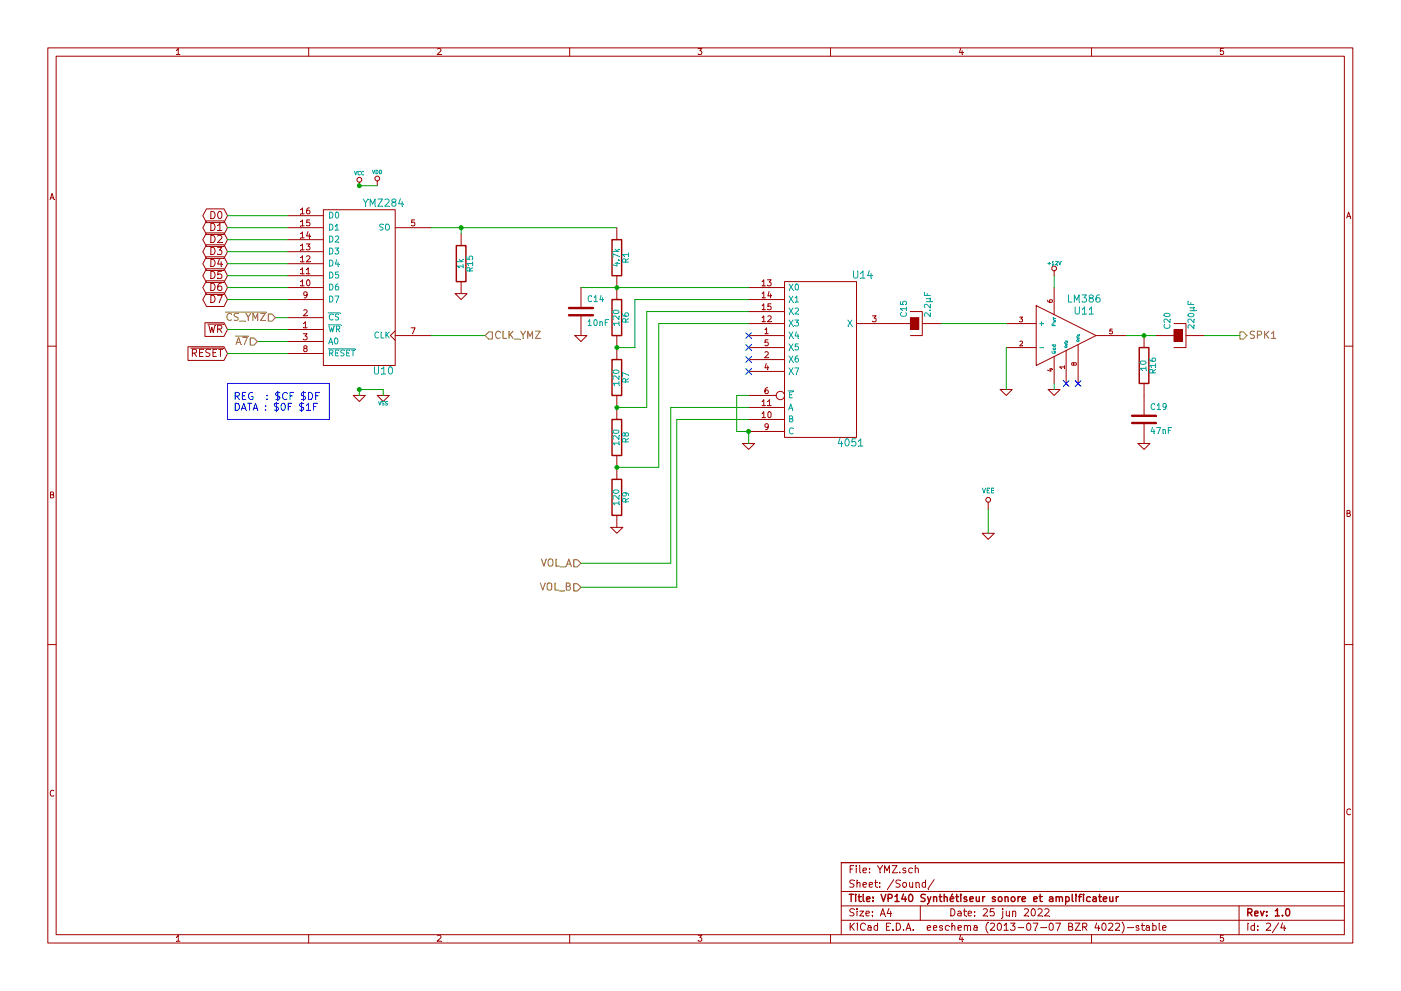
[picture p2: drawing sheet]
EESchema Schematic File Version 2
LIBS:power
LIBS:74xx
LIBS:conn
LIBS:device
LIBS:intel
LIBS:interface
LIBS:memory
LIBS:microchip
LIBS:motorola
LIBS:zilog
LIBS:audio
LIBS:cmos_ieee
LIBS:cmos4000
LIBS:Minitel-cache
EELAYER 27 0
EELAYER END
$Descr A4 11693 8268
encoding utf-8
Sheet 2 4
Title "VP140 Synthétiseur sonore et amplificateur"
Date "25 jun 2022"
Rev "1.0"
Comp ""
Comment1 ""
Comment2 ""
Comment3 ""
Comment4 ""
$EndDescr
$Comp
L YMZ284 U10
U 1 1
P 3000 2600
F 0 "U10" H 3200 2100 60  0000 C CNN
F 1 "YMZ284" H 3200 3500 60  0000 C CNN
F 2 "~" H 3000 2600 60  0000 C CNN
F 3 "~" H 3000 2600 60  0000 C CNN
	1    3000 2600
	1    0    0    -1  
$EndComp
Wire Wire Line
	2400 2650 2300 2650
Wire Wire Line
	2400 2850 2150 2850
$Comp
L GND #PWR029
U 1 1
P 3000 3300
F 0 "#PWR029" H 3000 3300 30  0001 C CNN
F 1 "GND" H 3000 3230 30  0001 C CNN
F 2 "~" H 3000 3300 60  0000 C CNN
F 3 "~" H 3000 3300 60  0000 C CNN
	1    3000 3300
	1    0    0    -1  
$EndComp
$Comp
L R R15
U 1 1
P 3850 2200
F 0 "R15" V 3930 2200 50  0000 C CNN
F 1 "1k" V 3850 2200 50  0000 C CNN
F 2 "~" H 3850 2200 60  0000 C CNN
F 3 "~" H 3850 2200 60  0000 C CNN
	1    3850 2200
	1    0    0    -1  
$EndComp
$Comp
L GND #PWR030
U 1 1
P 3850 2450
F 0 "#PWR030" H 3850 2450 30  0001 C CNN
F 1 "GND" H 3850 2380 30  0001 C CNN
F 2 "~" H 3850 2450 60  0000 C CNN
F 3 "~" H 3850 2450 60  0000 C CNN
	1    3850 2450
	1    0    0    -1  
$EndComp
$Comp
L VCC #PWR031
U 1 1
P 3000 1550
F 0 "#PWR031" H 3000 1650 30  0001 C CNN
F 1 "VCC" H 3000 1650 30  0000 C CNN
F 2 "~" H 3000 1550 60  0000 C CNN
F 3 "~" H 3000 1550 60  0000 C CNN
	1    3000 1550
	1    0    0    -1  
$EndComp
Wire Wire Line
	3600 1900 5150 1900
Wire Wire Line
	3850 1900 3850 1950
Wire Wire Line
	3600 2800 4050 2800
$Comp
L LM386 U11
U 1 1
P 8900 2800
F 0 "U11" H 9050 3000 60  0000 C CNN
F 1 "LM386" H 9050 3100 60  0000 C CNN
F 2 "~" H 8900 2800 60  0000 C CNN
F 3 "~" H 8900 2800 60  0000 C CNN
	1    8900 2800
	1    0    0    -1  
$EndComp
$Comp
L CAPAPOL C20
U 1 1
P 9850 2800
F 0 "C20" H 9900 2900 50  0000 L CNN
F 1 "220µF" H 9900 2700 50  0000 L CNN
F 2 "~" H 9850 2800 60  0000 C CNN
F 3 "~" H 9850 2800 60  0000 C CNN
	1    9850 2800
	0    -1   -1   0   
$EndComp
Wire Wire Line
	9400 2800 9650 2800
Wire Wire Line
	10050 2800 10350 2800
$Comp
L GND #PWR032
U 1 1
P 8800 3250
F 0 "#PWR032" H 8800 3250 30  0001 C CNN
F 1 "GND" H 8800 3180 30  0001 C CNN
F 2 "~" H 8800 3250 60  0000 C CNN
F 3 "~" H 8800 3250 60  0000 C CNN
	1    8800 3250
	1    0    0    -1  
$EndComp
Wire Wire Line
	8800 3200 8800 3250
Wire Wire Line
	8800 2400 8800 2300
$Comp
L R R16
U 1 1
P 9550 3050
F 0 "R16" V 9630 3050 50  0000 C CNN
F 1 "10" V 9550 3050 50  0000 C CNN
F 2 "~" H 9550 3050 60  0000 C CNN
F 3 "~" H 9550 3050 60  0000 C CNN
	1    9550 3050
	1    0    0    -1  
$EndComp
$Comp
L C C19
U 1 1
P 9550 3500
F 0 "C19" H 9600 3600 50  0000 L CNN
F 1 "47nF" H 9600 3400 50  0000 L CNN
F 2 "~" H 9550 3500 60  0000 C CNN
F 3 "~" H 9550 3500 60  0000 C CNN
	1    9550 3500
	1    0    0    -1  
$EndComp
$Comp
L GND #PWR033
U 1 1
P 9550 3700
F 0 "#PWR033" H 9550 3700 30  0001 C CNN
F 1 "GND" H 9550 3630 30  0001 C CNN
F 2 "~" H 9550 3700 60  0000 C CNN
F 3 "~" H 9550 3700 60  0000 C CNN
	1    9550 3700
	1    0    0    -1  
$EndComp
Connection ~ 3850 1900
$Comp
L GND #PWR034
U 1 1
P 5150 4400
F 0 "#PWR034" H 5150 4400 30  0001 C CNN
F 1 "GND" H 5150 4330 30  0001 C CNN
F 2 "~" H 5150 4400 60  0000 C CNN
F 3 "~" H 5150 4400 60  0000 C CNN
	1    5150 4400
	1    0    0    -1  
$EndComp
Text Notes 1950 3350 0    60   ~ 0
REG  : $CF $DF\nDATA : $0F $1F
Wire Notes Line
	1900 3200 2750 3200
Wire Notes Line
	2750 3200 2750 3500
Wire Notes Line
	2750 3500 1900 3500
Wire Notes Line
	1900 3500 1900 3200
NoConn ~ 8900 3200
NoConn ~ 9000 3200
$Comp
L GND #PWR035
U 1 1
P 8400 3250
F 0 "#PWR035" H 8400 3250 30  0001 C CNN
F 1 "GND" H 8400 3180 30  0001 C CNN
F 2 "~" H 8400 3250 60  0000 C CNN
F 3 "~" H 8400 3250 60  0000 C CNN
	1    8400 3250
	1    0    0    -1  
$EndComp
Wire Wire Line
	8400 2900 8400 3250
Wire Wire Line
	7850 2700 8400 2700
$Comp
L +12V #PWR036
U 1 1
P 8800 2300
F 0 "#PWR036" H 8800 2250 20  0001 C CNN
F 1 "+12V" H 8800 2400 30  0000 C CNN
F 2 "~" H 8800 2300 60  0000 C CNN
F 3 "~" H 8800 2300 60  0000 C CNN
	1    8800 2300
	1    0    0    -1  
$EndComp
Text HLabel 4050 2800 2    60   Input ~ 0
CLK_YMZ
Text GLabel 1900 1800 0    60   BiDi ~ 0
D0
Text GLabel 1900 1900 0    60   BiDi ~ 0
D1
Text GLabel 1900 2000 0    60   BiDi ~ 0
D2
Text GLabel 1900 2100 0    60   BiDi ~ 0
D3
Text GLabel 1900 2200 0    60   BiDi ~ 0
D4
Text GLabel 1900 2300 0    60   BiDi ~ 0
D5
Text GLabel 1900 2400 0    60   BiDi ~ 0
D6
Text GLabel 1900 2500 0    60   BiDi ~ 0
D7
Wire Wire Line
	1900 1800 2400 1800
Wire Wire Line
	1900 1900 2400 1900
Wire Wire Line
	1900 2000 2400 2000
Wire Wire Line
	1900 2100 2400 2100
Wire Wire Line
	1900 2200 2400 2200
Wire Wire Line
	1900 2300 2400 2300
Wire Wire Line
	1900 2400 2400 2400
Wire Wire Line
	1900 2500 2400 2500
Text GLabel 1900 2750 0    60   Input ~ 0
~WR
Text GLabel 1900 2950 0    60   Input ~ 0
~RESET
Text HLabel 2300 2650 0    60   Input ~ 0
~CS_YMZ
Text HLabel 2150 2850 0    60   Input ~ 0
~A7
Wire Wire Line
	1900 2750 2400 2750
Wire Wire Line
	2400 2950 1900 2950
Text HLabel 10350 2800 2    60   Output ~ 0
SPK1
Connection ~ 9550 2800
$Comp
L 4051 U14
U 1 1
P 6850 3000
F 0 "U14" H 7200 3700 60  0000 C CNN
F 1 "4051" H 7100 2300 60  0000 C CNN
F 2 "" H 6850 3000 60  0000 C CNN
F 3 "" H 6850 3000 60  0000 C CNN
	1    6850 3000
	1    0    0    -1  
$EndComp
$Comp
L R R1
U 1 1
P 5150 2150
F 0 "R1" V 5230 2150 50  0000 C CNN
F 1 "4.7k" V 5150 2150 50  0000 C CNN
F 2 "~" H 5150 2150 60  0000 C CNN
F 3 "~" H 5150 2150 60  0000 C CNN
	1    5150 2150
	1    0    0    -1  
$EndComp
$Comp
L R R6
U 1 1
P 5150 2650
F 0 "R6" V 5230 2650 50  0000 C CNN
F 1 "120" V 5150 2650 50  0000 C CNN
F 2 "~" H 5150 2650 60  0000 C CNN
F 3 "~" H 5150 2650 60  0000 C CNN
	1    5150 2650
	1    0    0    -1  
$EndComp
$Comp
L R R7
U 1 1
P 5150 3150
F 0 "R7" V 5230 3150 50  0000 C CNN
F 1 "120" V 5150 3150 50  0000 C CNN
F 2 "~" H 5150 3150 60  0000 C CNN
F 3 "~" H 5150 3150 60  0000 C CNN
	1    5150 3150
	1    0    0    -1  
$EndComp
$Comp
L R R8
U 1 1
P 5150 3650
F 0 "R8" V 5230 3650 50  0000 C CNN
F 1 "120" V 5150 3650 50  0000 C CNN
F 2 "~" H 5150 3650 60  0000 C CNN
F 3 "~" H 5150 3650 60  0000 C CNN
	1    5150 3650
	1    0    0    -1  
$EndComp
$Comp
L R R9
U 1 1
P 5150 4150
F 0 "R9" V 5230 4150 50  0000 C CNN
F 1 "120" V 5150 4150 50  0000 C CNN
F 2 "~" H 5150 4150 60  0000 C CNN
F 3 "~" H 5150 4150 60  0000 C CNN
	1    5150 4150
	1    0    0    -1  
$EndComp
Wire Wire Line
	4850 2400 6250 2400
Wire Wire Line
	5150 2900 5300 2900
Wire Wire Line
	5300 2900 5300 2500
Wire Wire Line
	5300 2500 6250 2500
Wire Wire Line
	5150 3400 5400 3400
Wire Wire Line
	5400 3400 5400 2600
Wire Wire Line
	5400 2600 6250 2600
Wire Wire Line
	5150 3900 5500 3900
Wire Wire Line
	5500 3900 5500 2700
Wire Wire Line
	5500 2700 6250 2700
NoConn ~ 6250 2800
NoConn ~ 6250 2900
NoConn ~ 6250 3000
NoConn ~ 6250 3100
$Comp
L GND #PWR037
U 1 1
P 6250 3700
F 0 "#PWR037" H 6250 3700 30  0001 C CNN
F 1 "GND" H 6250 3630 30  0001 C CNN
F 2 "~" H 6250 3700 60  0000 C CNN
F 3 "~" H 6250 3700 60  0000 C CNN
	1    6250 3700
	1    0    0    -1  
$EndComp
Wire Wire Line
	6250 3600 6250 3700
Wire Wire Line
	6250 3300 6150 3300
Wire Wire Line
	6150 3300 6150 3600
Wire Wire Line
	6150 3600 6250 3600
Wire Wire Line
	6250 3400 5600 3400
Wire Wire Line
	5600 3400 5600 4700
Wire Wire Line
	5600 4700 4850 4700
Wire Wire Line
	6250 3500 5650 3500
Wire Wire Line
	5650 3500 5650 4900
Wire Wire Line
	5650 4900 4850 4900
Connection ~ 5150 2400
Connection ~ 5150 2900
Connection ~ 5150 3400
Connection ~ 5150 3900
Connection ~ 6250 3600
Text HLabel 4850 4900 0    60   Input ~ 0
VOL_B
Text HLabel 4850 4700 0    60   Input ~ 0
VOL_A
$Comp
L CAPAPOL C15
U 1 1
P 7650 2700
F 0 "C15" H 7700 2800 50  0000 L CNN
F 1 "2.2µF" H 7700 2600 50  0000 L CNN
F 2 "~" H 7650 2700 60  0000 C CNN
F 3 "~" H 7650 2700 60  0000 C CNN
	1    7650 2700
	0    -1   -1   0   
$EndComp
$Comp
L C C14
U 1 1
P 4850 2600
F 0 "C14" H 4900 2700 50  0000 L CNN
F 1 "10nF" H 4900 2500 50  0000 L CNN
F 2 "~" H 4850 2600 60  0000 C CNN
F 3 "~" H 4850 2600 60  0000 C CNN
	1    4850 2600
	1    0    0    -1  
$EndComp
$Comp
L GND #PWR038
U 1 1
P 4850 2800
F 0 "#PWR038" H 4850 2800 30  0001 C CNN
F 1 "GND" H 4850 2730 30  0001 C CNN
F 2 "~" H 4850 2800 60  0000 C CNN
F 3 "~" H 4850 2800 60  0000 C CNN
	1    4850 2800
	1    0    0    -1  
$EndComp
$Comp
L GND #PWR039
U 1 1
P 8250 4450
F 0 "#PWR039" H 8250 4450 30  0001 C CNN
F 1 "GND" H 8250 4380 30  0001 C CNN
F 2 "~" H 8250 4450 60  0000 C CNN
F 3 "~" H 8250 4450 60  0000 C CNN
	1    8250 4450
	1    0    0    -1  
$EndComp
$Comp
L VEE #PWR37
U 1 1
P 8250 4250
F 0 "#PWR37" H 8250 4450 40  0001 C CNN
F 1 "VEE" H 8250 4400 40  0000 C CNN
F 2 "~" H 8250 4250 60  0000 C CNN
F 3 "~" H 8250 4250 60  0000 C CNN
	1    8250 4250
	1    0    0    -1  
$EndComp
Wire Wire Line
	8250 4250 8250 4450
$Comp
L VDD #PWR040
U 1 1
P 3150 1550
F 0 "#PWR040" H 3150 1650 30  0001 C CNN
F 1 "VDD" H 3150 1660 30  0000 C CNN
F 2 "~" H 3150 1550 60  0000 C CNN
F 3 "~" H 3150 1550 60  0000 C CNN
	1    3150 1550
	1    0    0    -1  
$EndComp
Wire Wire Line
	3000 1550 3150 1550
Connection ~ 3000 1550
$Comp
L VSS #PWR041
U 1 1
P 3200 3300
F 0 "#PWR041" H 3200 3300 30  0001 C CNN
F 1 "VSS" H 3200 3230 30  0000 C CNN
F 2 "~" H 3200 3300 60  0000 C CNN
F 3 "~" H 3200 3300 60  0000 C CNN
	1    3200 3300
	1    0    0    -1  
$EndComp
Wire Wire Line
	3200 3300 3200 3250
Wire Wire Line
	3200 3250 3000 3250
Wire Wire Line
	3000 3250 3000 3300
Connection ~ 3000 3250
$EndSCHEMATC
